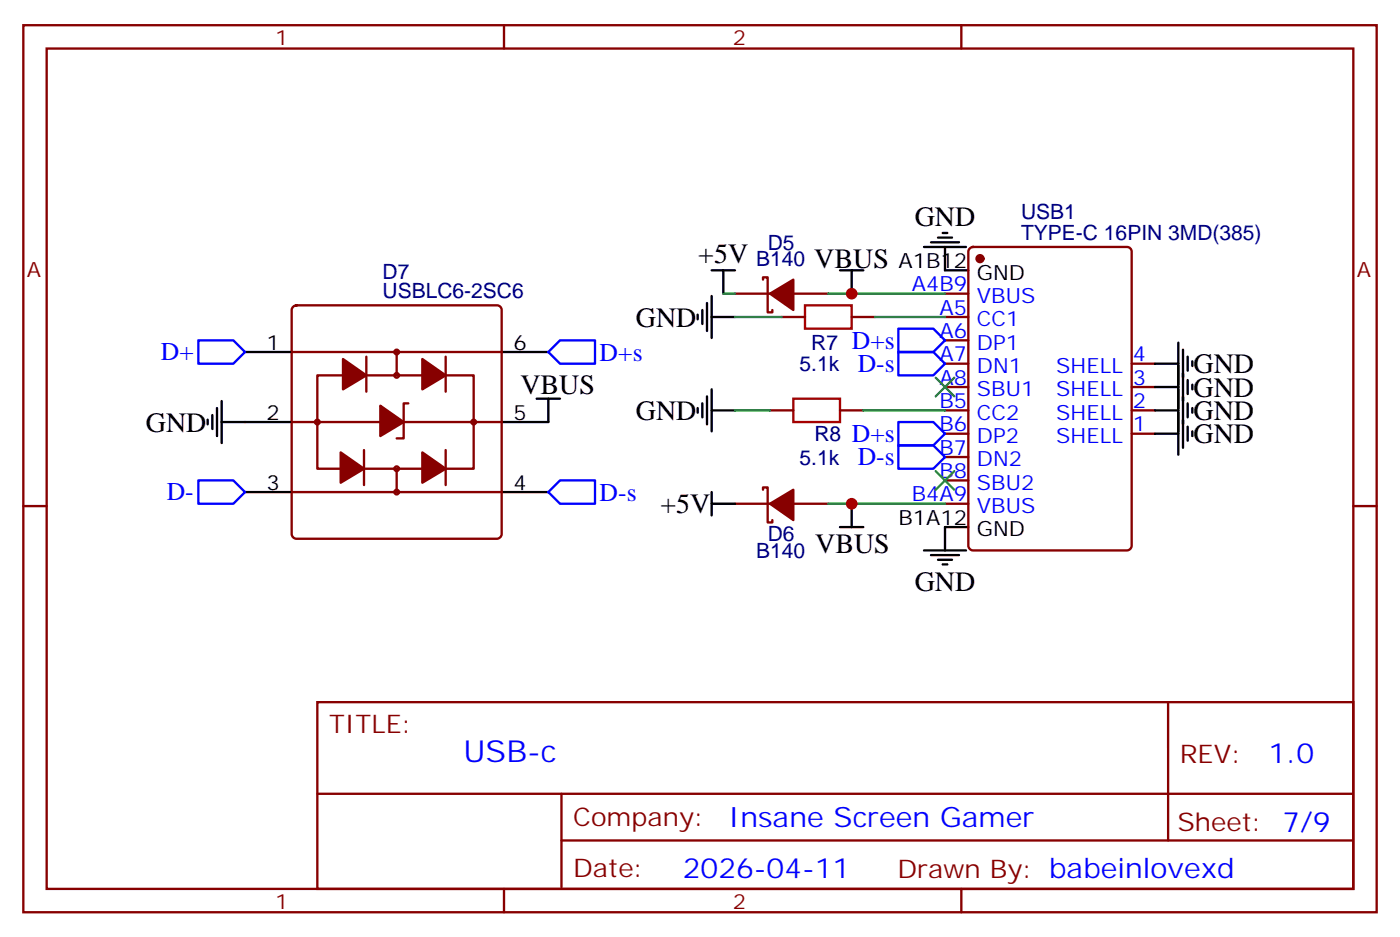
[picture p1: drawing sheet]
<svg xmlns="http://www.w3.org/2000/svg" width="212mm" height="142mm" viewBox="0 0 212 142" stroke-linecap="round" stroke-linejoin="round" font-family="sans-serif">
<g fill="none" stroke="#870000" stroke-width=".35">
<path d="M3.5 3.8h204.6v134.1h-204.6zM7.1 7.3h197.5v127h-197.5zM76.2 3.8v3.5M145.3 3.8v3.5M3.5 76.5h3.6M204.6 76.5h3.5M48 106.1h156.6v28.2h-156.6zM48 120h156.5M84.9 120v14.1M176.6 106.1v20.9M76.2 134.3v3.6M84.9 127h119.6"/>
<path d="M145.3 134.3v3.6"/>
</g>
<path d="M44.3 46.3l.5-.2h30.3a.71 .71 0 0 1 .7 .7v33.9a.76 .76 0 0 1-.7 .7h-30.3a.76 .76 0 0 1-.7-.7v-33.9z" fill="#fff" stroke="#870000" stroke-width=".35"/>
<g fill="none" stroke="#000" stroke-width=".35">
<path d="M139.7 37.3h6.3M140.8 36.6h4.2M141.8 35.9h2.1M142.5 35.2h.7M142.9 37.3v3.6h3.5M37 53.2h7.1M75.8 53.2h7.1M105.5 47.6v.7M106.2 46.8v2.2M106.9 45.8v4.2M106.9 59.9v4.2M107.6 40.9h3.5"/>
<path d="M107.6 44.7v6.4M107.6 58.8v6.4M107.6 47.9h3.5M109.4 40.9v3.5M127 40.9h3.5M128.8 40.9v3.5M174.6 58.5h3.6M174.6 55h3.6M178.2 51.8v16.9M178.9 52.8v14.9M179.6 53.9v2.1M179.6 57.4v2.1"/>
<path d="M180.3 54.6v.7M180.3 58.1v.7M31.4 63.4v.7M32.1 62.7v2.1M32.8 61.7v4.2M33.5 63.8h10.6M33.5 60.6v6.4M37 74.4h7.1M75.8 74.4h7.1M81.1 60.3h3.6M82.9 60.3v3.5h-7.1M105.5 61.7v.7"/>
<path d="M106.2 61v2.1M107.6 76.1h3.5M107.6 74.4v3.5M107.6 62h3.5M127 79.7h3.5M128.8 76.1v3.6M146.4 79.7h-3.5v3.5M174.6 62h3.6M174.6 65.5h3.6M179.6 61v2.1M179.6 64.5v2.1M180.3 61.7v.7"/>
<path d="M180.3 65.2v.7M139.7 83.2h6.3M140.8 83.9h4.2M141.8 84.6h2.1M142.5 85.3h.7"/>
</g>
<g fill="none" stroke="#870000" stroke-width=".35">
<path d="M146.6 37.5l.5-.2h23.3a.71 .71 0 0 1 .7 .7v44.5a.76 .76 0 0 1-.7 .7h-23.3a.76 .76 0 0 1-.7-.7v-44.5zM44.1 53.2h31.7M48 56.7h23.6v14.1h-23.6zM55.4 53.9v5.3M60 53.2v3.5M67.4 53.9v5.3M111.1 44.4h5.3M115.4 42.3v-.4h.7v5.3h.7v-.4M118.2 47.9h3.5M119.9 44.4h5.3M128.8 47.9h3.5M142.9 44.4h3.5"/>
<path d="M142.9 47.9h3.5M142.9 55h3.5M142.9 58.5h3.5M142.9 51.4h3.5M171.1 55h3.5M171.1 58.5h3.5M44.1 74.4h31.7M44.1 63.8h31.7M55 68v5.3M60 70.8v3.6M61.7 61h-.7v5.3h-1M67.4 68v5.3"/>
<path d="M111.1 76.1h5.3M115.4 74v-.3h.7v5.3h.7v-.4M116.4 62h3.5M119.9 76.1h5.3M127 62h3.5M142.9 76.1h3.5M142.9 62h3.5M142.9 65.5h3.5M142.9 72.6h3.5M142.9 69.1h3.5M171.1 62h3.5M171.1 65.5h3.5"/>
<circle cx="60" cy="56.7" r=".35"/>
<circle cx="60" cy="53.2" r=".35"/>
<circle cx="48" cy="63.8" r=".35"/>
<circle cx="60" cy="74.4" r=".35"/>
<circle cx="60" cy="70.8" r=".35"/>
<circle cx="71.6" cy="63.8" r=".35"/>
</g>
<g fill="#870000" stroke="#870000" stroke-width=".35">
<path d="M57.5 61.3l3.5 2.5-3.5 2.1z"/>
<path d="M51.9 54.3l3.5 2.4-3.5 2.1z"/>
<path d="M63.9 54.3l3.5 2.4-3.5 2.1z"/>
<path d="M51.5 68.4l3.5 2.4-3.5 2.2z"/>
<path d="M63.9 68.4l3.5 2.4-3.5 2.2z"/>
<path d="M116.4 76.1l3.5-2.1v4.6z"/>
<path d="M116.4 44.4l3.5-2.1v4.5z"/>
<circle cx="148.2" cy="39.1" r=".53"/>
</g>
<path d="M121.7 46.1h7.1v3.6h-7.1zM119.9 60.3h7.1v3.5h-7.1z" fill="none" stroke="#a10000" stroke-width=".35"/>
<path d="M30 51.4h5.3l1.7 1.8-1.7 1.8h-5.3zM82.9 53.2l1.8-1.8h5.3v3.6h-5.3zM135.8 49.7h5.3l1.8 1.7-1.8 1.8h-5.3zM135.8 53.2h5.3l1.8 1.8-1.8 1.7h-5.3zM30 72.6h5.3l1.7 1.8-1.7 1.7h-5.3zM82.9 74.4l1.8-1.8h5.3v3.5h-5.3zM135.8 63.8h5.3l1.8 1.7-1.8 1.8h-5.3zM135.8 67.3h5.3l1.8 1.8-1.8 1.7h-5.3z" fill="none" stroke="#00f" stroke-width=".35"/>
<path d="M109.4 44.4h1.7M111.1 47.9h7.1M125.2 44.4h17.7M132.3 47.9h10.6M111.1 62h5.3M125.2 76.1h17.7M130.5 62h12.4" fill="none" stroke="#008700" stroke-width=".35"/>
<g fill="#c00">
<circle cx="128.8" cy="44.4" r=".88"/>
<circle cx="128.8" cy="76.1" r=".88"/>
</g>
<path d="M141.5 57.1l2.8 2.8M144.3 57.1l-2.8 2.8M141.5 71.2l2.8 2.8M144.3 71.2l-2.8 2.8" fill="none" stroke="#3c3" stroke-width=".35"/>
<text font-size="4.6" fill="#00f" x="70.1" y="115.1">USB-c</text>
<g font-size="4.2">
<text x="138.3" y="34.1">GND</text>
<text x="105.6" y="39.8">+5V</text>
<text x="123.1" y="40.5">VBUS</text>
<text x="96.1" y="49.3">GND</text>
<text x="78.7" y="59.5">VBUS</text>
<text x="180.4" y="59.9">GND</text>
<text x="180.4" y="56.4">GND</text>
<text x="22" y="65.2">GND</text>
<text x="96.1" y="63.5">GND</text>
<text x="180.4" y="63.5">GND</text>
<text x="180.4" y="67">GND</text>
<text x="99.9" y="77.6">+5V</text>
<text x="123.2" y="83.6">VBUS</text>
<text x="138.3" y="89.3">GND</text>
</g>
<g font-size="4.2" fill="#00f">
<text x="191.8" y="115.4">1.0</text>
<text x="110.2" y="124.9">Insane Screen Gamer</text>
<text x="103.2" y="132.7">2026-04-11</text>
</g>
<g font-size="3.9" fill="#00f">
<text x="128.8" y="52.7">D+s</text>
<text x="24.3" y="54.5">D+</text>
<text x="90.7" y="54.6">D+s</text>
<text x="129.7" y="56.2">D-s</text>
<text x="128.8" y="66.8">D+s</text>
<text x="129.7" y="70.3">D-s</text>
<text x="25.2" y="75.6">D-</text>
<text x="90.7" y="75.7">D-s</text>
</g>
<g font-size="3.9" fill="#800">
<text x="49.7" y="110.7">TITLE:</text>
<text x="178.4" y="115.4">REV:</text>
<text x="86.6" y="124.9">Company:</text>
<text x="178" y="125.5">Sheet: 7/9</text>
<text x="86.6" y="132.6">Date:</text>
<text x="135.7" y="132.7">Drawn By: babeinlovexd</text>
</g>
<g font-size="3.2" fill="#800">
<text x="41.6" y="6.8">1</text>
<text x="110.8" y="6.8">2</text>
<text x="4.1" y="41.9">A</text>
<text x="205.1" y="41.9">A</text>
<text x="41.6" y="137.3">1</text>
<text x="110.8" y="137.3">2</text>
</g>
<g font-size="3.2" fill="#000080">
<text x="154.4" y="33.1">USB1</text>
<text x="114.3" y="40.3">B140</text>
<text x="116.1" y="37.7">D5</text>
<text x="154.4" y="36.3">TYPE-C 16PIN 3MD(385)</text>
<text x="57.8" y="45.1">USBLC6-2SC6</text>
<text x="57.8" y="42.1">D7</text>
<text x="122.7" y="53">R7</text>
<text x="120.9" y="56.1">5.1k</text>
<text x="120.9" y="70.2">5.1k</text>
<text x="123.1" y="66.7">R8</text>
<text x="116.1" y="81.8">D6</text>
<text x="114.3" y="84.4">B140</text>
</g>
<g font-size="3.2">
<text x="135.8" y="40.5">A1B12</text>
<text x="147.7" y="42.3">GND</text>
<text x="40.3" y="52.8">1</text>
<text x="77.6" y="52.8">6</text>
<text x="40.3" y="63.4">2</text>
<text x="77.6" y="63.4">5</text>
<text x="40.3" y="74">3</text>
<text x="77.6" y="74">4</text>
<text x="135.8" y="79.3">B1A12</text>
<text x="147.7" y="81.1">GND</text>
</g>
<g font-size="3.2" fill="#00f">
<text x="137.9" y="44">A4B9</text>
<text x="142" y="47.6">A5</text>
<text x="147.7" y="45.8">VBUS</text>
<text x="142" y="51.1">A6</text>
<text x="147.7" y="52.8">DP1</text>
<text x="147.7" y="49.3">CC1</text>
<text x="142" y="58.1">A8</text>
<text x="142" y="54.6">A7</text>
<text x="147.7" y="59.9">SBU1</text>
<text x="147.7" y="56.4">DN1</text>
<text x="159.7" y="56.4">SHELL</text>
<text x="159.7" y="59.9">SHELL</text>
<text x="171.3" y="54.6">4</text>
<text x="171.3" y="58.1">3</text>
<text x="142" y="65.2">B6</text>
<text x="142" y="61.7">B5</text>
<text x="147.7" y="63.4">CC2</text>
<text x="159.7" y="63.4">SHELL</text>
<text x="171.3" y="61.7">2</text>
<text x="171.3" y="65.2">1</text>
<text x="142" y="68.7">B7</text>
<text x="147.7" y="70.5">DN2</text>
<text x="147.7" y="67">DP2</text>
<text x="159.7" y="67">SHELL</text>
<text x="137.9" y="75.8">B4A9</text>
<text x="142" y="72.2">B8</text>
<text x="147.7" y="77.5">VBUS</text>
<text x="147.7" y="74">SBU2</text>
</g>
</svg>
